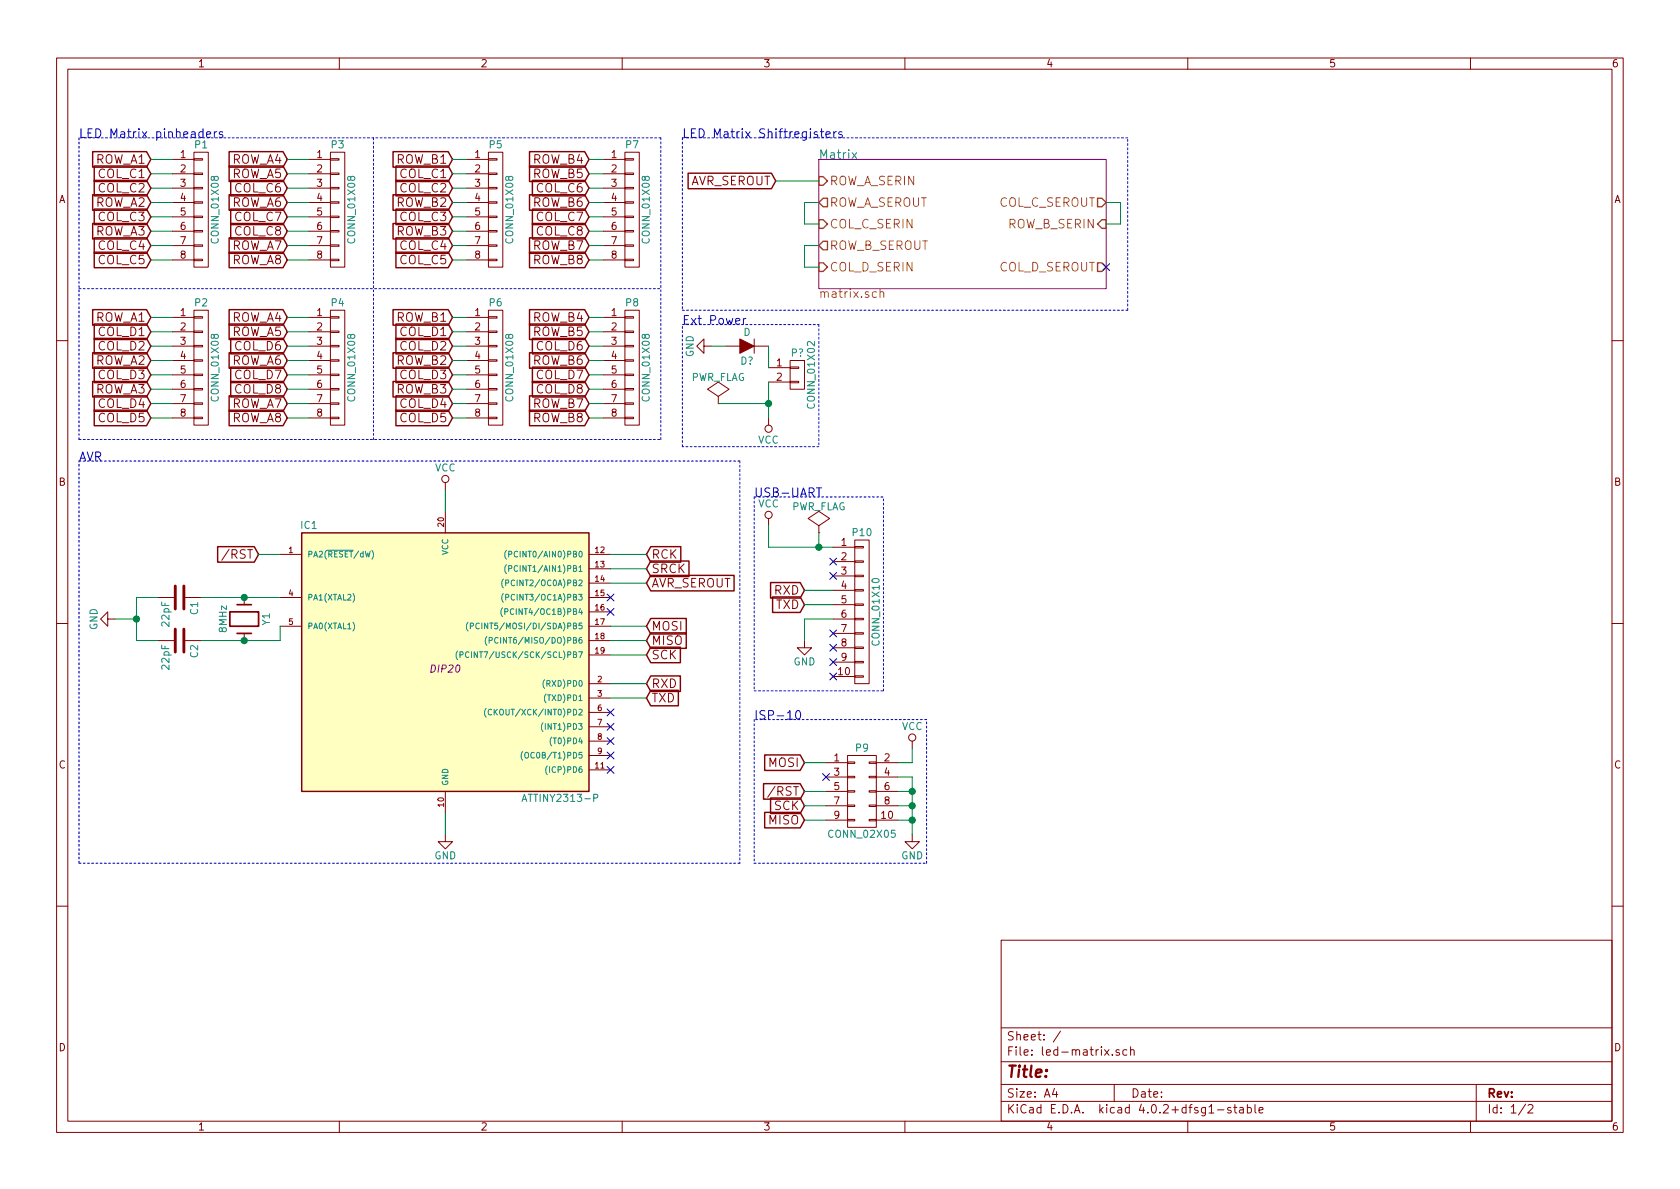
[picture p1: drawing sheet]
EESchema Schematic File Version 2
LIBS:power
LIBS:device
LIBS:transistors
LIBS:conn
LIBS:linear
LIBS:regul
LIBS:74xx
LIBS:cmos4000
LIBS:adc-dac
LIBS:memory
LIBS:xilinx
LIBS:microcontrollers
LIBS:dsp
LIBS:microchip
LIBS:analog_switches
LIBS:motorola
LIBS:texas
LIBS:intel
LIBS:audio
LIBS:interface
LIBS:digital-audio
LIBS:philips
LIBS:display
LIBS:cypress
LIBS:siliconi
LIBS:opto
LIBS:atmel
LIBS:contrib
LIBS:valves
LIBS:matrix-parts
LIBS:led-matrix-cache
EELAYER 25 0
EELAYER END
$Descr A4 11693 8268
encoding utf-8
Sheet 1 2
Title ""
Date ""
Rev ""
Comp ""
Comment1 ""
Comment2 ""
Comment3 ""
Comment4 ""
$EndDescr
$Comp
L CONN_01X08 P1
U 1 1
P 1400 1450
F 0 "P1" H 1400 1900 50  0000 C CNN
F 1 "CONN_01X08" V 1500 1450 50  0000 C CNN
F 2 "" H 1400 1450 50  0000 C CNN
F 3 "" H 1400 1450 50  0000 C CNN
	1    1400 1450
	1    0    0    -1  
$EndComp
$Comp
L CONN_01X08 P5
U 1 1
P 3450 1450
F 0 "P5" H 3450 1900 50  0000 C CNN
F 1 "CONN_01X08" V 3550 1450 50  0000 C CNN
F 2 "" H 3450 1450 50  0000 C CNN
F 3 "" H 3450 1450 50  0000 C CNN
	1    3450 1450
	1    0    0    -1  
$EndComp
$Comp
L CONN_01X08 P7
U 1 1
P 4400 1450
F 0 "P7" H 4400 1900 50  0000 C CNN
F 1 "CONN_01X08" V 4500 1450 50  0000 C CNN
F 2 "" H 4400 1450 50  0000 C CNN
F 3 "" H 4400 1450 50  0000 C CNN
	1    4400 1450
	1    0    0    -1  
$EndComp
$Comp
L CONN_01X08 P2
U 1 1
P 1400 2550
F 0 "P2" H 1400 3000 50  0000 C CNN
F 1 "CONN_01X08" V 1500 2550 50  0000 C CNN
F 2 "" H 1400 2550 50  0000 C CNN
F 3 "" H 1400 2550 50  0000 C CNN
	1    1400 2550
	1    0    0    -1  
$EndComp
$Comp
L CONN_01X08 P4
U 1 1
P 2350 2550
F 0 "P4" H 2350 3000 50  0000 C CNN
F 1 "CONN_01X08" V 2450 2550 50  0000 C CNN
F 2 "" H 2350 2550 50  0000 C CNN
F 3 "" H 2350 2550 50  0000 C CNN
	1    2350 2550
	1    0    0    -1  
$EndComp
$Comp
L CONN_01X08 P6
U 1 1
P 3450 2550
F 0 "P6" H 3450 3000 50  0000 C CNN
F 1 "CONN_01X08" V 3550 2550 50  0000 C CNN
F 2 "" H 3450 2550 50  0000 C CNN
F 3 "" H 3450 2550 50  0000 C CNN
	1    3450 2550
	1    0    0    -1  
$EndComp
$Comp
L CONN_01X08 P8
U 1 1
P 4400 2550
F 0 "P8" H 4400 3000 50  0000 C CNN
F 1 "CONN_01X08" V 4500 2550 50  0000 C CNN
F 2 "" H 4400 2550 50  0000 C CNN
F 3 "" H 4400 2550 50  0000 C CNN
	1    4400 2550
	1    0    0    -1  
$EndComp
$Comp
L CONN_01X08 P3
U 1 1
P 2350 1450
F 0 "P3" H 2350 1900 50  0000 C CNN
F 1 "CONN_01X08" V 2450 1450 50  0000 C CNN
F 2 "" H 2350 1450 50  0000 C CNN
F 3 "" H 2350 1450 50  0000 C CNN
	1    2350 1450
	1    0    0    -1  
$EndComp
Text GLabel 1050 1100 0    60   Input ~ 0
ROW_A1
Text GLabel 1050 2200 0    60   Input ~ 0
ROW_A1
Text GLabel 1050 1400 0    60   Input ~ 0
ROW_A2
Text GLabel 1050 2500 0    60   Input ~ 0
ROW_A2
Text GLabel 1050 1600 0    60   Input ~ 0
ROW_A3
Text GLabel 1050 2700 0    60   Input ~ 0
ROW_A3
Text GLabel 2000 1100 0    60   Input ~ 0
ROW_A4
Text GLabel 2000 1200 0    60   Input ~ 0
ROW_A5
Text GLabel 2000 1400 0    60   Input ~ 0
ROW_A6
Text GLabel 2000 1700 0    60   Input ~ 0
ROW_A7
Text GLabel 2000 2200 0    60   Input ~ 0
ROW_A4
Text GLabel 2000 2300 0    60   Input ~ 0
ROW_A5
Text GLabel 2000 2500 0    60   Input ~ 0
ROW_A6
Text GLabel 2000 2800 0    60   Input ~ 0
ROW_A7
Text GLabel 2000 2900 0    60   Input ~ 0
ROW_A8
Text GLabel 3150 1400 0    60   Input ~ 0
ROW_B2
Text GLabel 4100 1100 0    60   Input ~ 0
ROW_B4
Text GLabel 4100 1200 0    60   Input ~ 0
ROW_B5
Text GLabel 4100 1400 0    60   Input ~ 0
ROW_B6
Text GLabel 4100 1700 0    60   Input ~ 0
ROW_B7
Text GLabel 4100 1800 0    60   Input ~ 0
ROW_B8
Text GLabel 3150 2200 0    60   Input ~ 0
ROW_B1
Text GLabel 3150 2500 0    60   Input ~ 0
ROW_B2
Text GLabel 3150 2700 0    60   Input ~ 0
ROW_B3
Text GLabel 4100 2200 0    60   Input ~ 0
ROW_B4
Text GLabel 4100 2300 0    60   Input ~ 0
ROW_B5
Text GLabel 4100 2500 0    60   Input ~ 0
ROW_B6
Text GLabel 4100 2800 0    60   Input ~ 0
ROW_B7
Text GLabel 4100 2900 0    60   Input ~ 0
ROW_B8
Text GLabel 1050 1200 0    60   Input ~ 0
COL_C1
Text GLabel 1050 1300 0    60   Input ~ 0
COL_C2
Text GLabel 1050 1700 0    60   Input ~ 0
COL_C4
Text GLabel 1050 1800 0    60   Input ~ 0
COL_C5
Text GLabel 3150 1200 0    60   Input ~ 0
COL_C1
Text GLabel 3150 1300 0    60   Input ~ 0
COL_C2
Text GLabel 3150 1500 0    60   Input ~ 0
COL_C3
Text GLabel 2000 1300 0    60   Input ~ 0
COL_C6
Text GLabel 2000 1500 0    60   Input ~ 0
COL_C7
Text GLabel 2000 1600 0    60   Input ~ 0
COL_C8
Text GLabel 4100 1300 0    60   Input ~ 0
COL_C6
Text GLabel 4100 1500 0    60   Input ~ 0
COL_C7
Text GLabel 4100 1600 0    60   Input ~ 0
COL_C8
Text GLabel 1050 2300 0    60   Input ~ 0
COL_D1
Text GLabel 3150 2300 0    60   Input ~ 0
COL_D1
Text GLabel 1050 2400 0    60   Input ~ 0
COL_D2
Text GLabel 3150 2400 0    60   Input ~ 0
COL_D2
Text GLabel 1050 2600 0    60   Input ~ 0
COL_D3
Text GLabel 3150 2600 0    60   Input ~ 0
COL_D3
Text GLabel 1050 2800 0    60   Input ~ 0
COL_D4
Text GLabel 3150 2800 0    60   Input ~ 0
COL_D4
Text GLabel 1050 2900 0    60   Input ~ 0
COL_D5
Text GLabel 3150 2900 0    60   Input ~ 0
COL_D5
Text GLabel 2000 2400 0    60   Input ~ 0
COL_D6
Text GLabel 4100 2400 0    60   Input ~ 0
COL_D6
Text GLabel 2000 2600 0    60   Input ~ 0
COL_D7
Text GLabel 4100 2600 0    60   Input ~ 0
COL_D7
Text GLabel 2000 2700 0    60   Input ~ 0
COL_D8
Text GLabel 4100 2700 0    60   Input ~ 0
COL_D8
Text GLabel 2000 1800 0    60   Input ~ 0
ROW_A8
Text GLabel 3150 1100 0    60   Input ~ 0
ROW_B1
Text GLabel 3150 1600 0    60   Input ~ 0
ROW_B3
Text GLabel 1050 1500 0    60   Input ~ 0
COL_C3
Text GLabel 3150 1700 0    60   Input ~ 0
COL_C4
Text GLabel 3150 1800 0    60   Input ~ 0
COL_C5
Text Notes 550  950  0    60   ~ 0
LED Matrix pinheaders
$Sheet
S 5700 1100 2000 900 
U 572102EE
F0 "Matrix" 60
F1 "matrix.sch" 60
F2 "ROW_A_SERIN" I L 5700 1250 60 
F3 "ROW_A_SEROUT" O L 5700 1400 60 
F4 "ROW_B_SERIN" I R 7700 1550 60 
F5 "ROW_B_SEROUT" O L 5700 1700 60 
F6 "COL_C_SERIN" I L 5700 1550 60 
F7 "COL_C_SEROUT" O R 7700 1400 60 
F8 "COL_D_SERIN" I L 5700 1850 60 
F9 "COL_D_SEROUT" O R 7700 1850 60 
$EndSheet
$Comp
L ATTINY2313-P IC1
U 1 1
P 3100 4650
F 0 "IC1" H 2150 5650 50  0000 C CNN
F 1 "ATTINY2313-P" H 3900 3750 50  0000 C CNN
F 2 "DIP20" H 3100 4650 50  0000 C CIN
F 3 "" H 3100 4650 50  0000 C CNN
	1    3100 4650
	1    0    0    -1  
$EndComp
$Comp
L Crystal Y1
U 1 1
P 1700 4300
F 0 "Y1" H 1700 4450 50  0000 C CNN
F 1 "8MHz" H 1700 4150 50  0000 C CNN
F 2 "" H 1700 4300 50  0000 C CNN
F 3 "" H 1700 4300 50  0000 C CNN
	1    1700 4300
	0    1    1    0   
$EndComp
$Comp
L C C1
U 1 1
P 1250 4150
F 0 "C1" H 1275 4250 50  0000 L CNN
F 1 "22pF" H 1275 4050 50  0000 L CNN
F 2 "" H 1288 4000 50  0000 C CNN
F 3 "" H 1250 4150 50  0000 C CNN
	1    1250 4150
	0    1    1    0   
$EndComp
$Comp
L C C2
U 1 1
P 1250 4450
F 0 "C2" H 1275 4550 50  0000 L CNN
F 1 "22pF" H 1275 4350 50  0000 L CNN
F 2 "" H 1288 4300 50  0000 C CNN
F 3 "" H 1250 4450 50  0000 C CNN
	1    1250 4450
	0    1    1    0   
$EndComp
$Comp
L GND #PWR01
U 1 1
P 800 4300
F 0 "#PWR01" H 800 4050 50  0001 C CNN
F 1 "GND" H 800 4150 50  0000 C CNN
F 2 "" H 800 4300 50  0000 C CNN
F 3 "" H 800 4300 50  0000 C CNN
	1    800  4300
	0    1    1    0   
$EndComp
$Comp
L CONN_02X05 P9
U 1 1
P 6000 5500
F 0 "P9" H 6000 5800 50  0000 C CNN
F 1 "CONN_02X05" H 6000 5200 50  0000 C CNN
F 2 "" H 6000 4300 50  0000 C CNN
F 3 "" H 6000 4300 50  0000 C CNN
	1    6000 5500
	1    0    0    -1  
$EndComp
Wire Wire Line
	1050 1100 1200 1100
Wire Wire Line
	1050 2200 1200 2200
Wire Wire Line
	1050 1400 1200 1400
Wire Wire Line
	1050 2500 1200 2500
Wire Wire Line
	1050 1600 1200 1600
Wire Wire Line
	1050 2700 1200 2700
Wire Wire Line
	2000 1100 2150 1100
Wire Wire Line
	2000 1200 2150 1200
Wire Wire Line
	2000 1400 2150 1400
Wire Wire Line
	2000 1700 2150 1700
Wire Wire Line
	2000 1800 2150 1800
Wire Wire Line
	2000 2200 2150 2200
Wire Wire Line
	2000 2300 2150 2300
Wire Wire Line
	2000 2500 2150 2500
Wire Wire Line
	2000 2800 2150 2800
Wire Wire Line
	2000 2900 2150 2900
Wire Wire Line
	3150 1100 3250 1100
Wire Wire Line
	3150 1400 3250 1400
Wire Wire Line
	3150 1600 3250 1600
Wire Wire Line
	4100 1100 4200 1100
Wire Wire Line
	4100 1200 4200 1200
Wire Wire Line
	4100 1400 4200 1400
Wire Wire Line
	4100 1700 4200 1700
Wire Wire Line
	3150 2200 3250 2200
Wire Wire Line
	3150 2500 3250 2500
Wire Wire Line
	3150 2700 3250 2700
Wire Wire Line
	4100 2200 4200 2200
Wire Wire Line
	4100 2300 4200 2300
Wire Wire Line
	4100 2500 4200 2500
Wire Wire Line
	4100 2800 4200 2800
Wire Wire Line
	4100 2900 4200 2900
Wire Wire Line
	1050 1200 1200 1200
Wire Wire Line
	1050 1300 1200 1300
Wire Wire Line
	1050 1500 1200 1500
Wire Wire Line
	1050 1700 1200 1700
Wire Wire Line
	1050 1800 1200 1800
Wire Wire Line
	3150 1700 3250 1700
Wire Wire Line
	3150 1800 3250 1800
Wire Wire Line
	3150 1500 3250 1500
Wire Wire Line
	3150 1200 3250 1200
Wire Wire Line
	3150 1300 3250 1300
Wire Wire Line
	2000 1500 2150 1500
Wire Wire Line
	2000 1300 2150 1300
Wire Wire Line
	2000 1600 2150 1600
Wire Wire Line
	4100 1300 4200 1300
Wire Wire Line
	4100 1500 4200 1500
Wire Wire Line
	4100 1600 4200 1600
Wire Wire Line
	4100 1800 4200 1800
Wire Wire Line
	1050 2300 1200 2300
Wire Wire Line
	3150 2300 3250 2300
Wire Wire Line
	1050 2400 1200 2400
Wire Wire Line
	3150 2400 3250 2400
Wire Wire Line
	1050 2600 1200 2600
Wire Wire Line
	3150 2600 3250 2600
Wire Wire Line
	1050 2800 1200 2800
Wire Wire Line
	3150 2800 3250 2800
Wire Wire Line
	1050 2900 1200 2900
Wire Wire Line
	3150 2900 3250 2900
Wire Wire Line
	2000 2400 2150 2400
Wire Wire Line
	4100 2400 4200 2400
Wire Wire Line
	2000 2600 2150 2600
Wire Wire Line
	4100 2600 4200 2600
Wire Wire Line
	2000 2700 2150 2700
Wire Wire Line
	4100 2700 4200 2700
Wire Notes Line
	550  950  550  3050
Wire Notes Line
	550  3050 4600 3050
Wire Notes Line
	4600 3050 4600 950 
Wire Notes Line
	4600 950  550  950 
Wire Notes Line
	550  2000 4600 2000
Wire Notes Line
	2600 950  2600 3050
Wire Wire Line
	1100 4150 950  4150
Wire Wire Line
	1400 4150 1950 4150
Connection ~ 1700 4150
Wire Wire Line
	1950 4450 1950 4350
Wire Wire Line
	1400 4450 1950 4450
Wire Wire Line
	950  4150 950  4450
Wire Wire Line
	950  4450 1100 4450
Connection ~ 1700 4450
Wire Wire Line
	800  4300 950  4300
Connection ~ 950  4300
$Comp
L GND #PWR02
U 1 1
P 6350 5800
F 0 "#PWR02" H 6350 5550 50  0001 C CNN
F 1 "GND" H 6350 5650 50  0000 C CNN
F 2 "" H 6350 5800 50  0000 C CNN
F 3 "" H 6350 5800 50  0000 C CNN
	1    6350 5800
	1    0    0    -1  
$EndComp
Wire Wire Line
	6350 5400 6350 5800
Wire Wire Line
	6350 5400 6250 5400
Wire Wire Line
	6350 5500 6250 5500
Connection ~ 6350 5500
Wire Wire Line
	6350 5600 6250 5600
Connection ~ 6350 5600
Wire Wire Line
	6350 5700 6250 5700
Connection ~ 6350 5700
$Comp
L VCC #PWR03
U 1 1
P 6350 5200
F 0 "#PWR03" H 6350 5050 50  0001 C CNN
F 1 "VCC" H 6350 5350 50  0000 C CNN
F 2 "" H 6350 5200 50  0000 C CNN
F 3 "" H 6350 5200 50  0000 C CNN
	1    6350 5200
	1    0    0    -1  
$EndComp
Wire Wire Line
	6350 5200 6350 5300
Wire Wire Line
	6350 5300 6250 5300
Text GLabel 5600 5700 0    60   Input ~ 0
MISO
Wire Wire Line
	5600 5700 5750 5700
Text GLabel 5600 5300 0    60   Input ~ 0
MOSI
Wire Wire Line
	5600 5300 5750 5300
NoConn ~ 5750 5400
Text GLabel 5600 5500 0    60   Input ~ 0
/RST
Wire Wire Line
	5600 5500 5750 5500
Text GLabel 5600 5600 0    60   Input ~ 0
SCK
Wire Wire Line
	5600 5600 5750 5600
Text GLabel 4500 4350 2    60   Input ~ 0
MOSI
Text GLabel 4500 4450 2    60   Input ~ 0
MISO
Text GLabel 4500 4550 2    60   Input ~ 0
SCK
Wire Wire Line
	4500 4550 4250 4550
Wire Wire Line
	4500 4450 4250 4450
Wire Wire Line
	4500 4350 4250 4350
Text GLabel 1800 3850 0    60   Input ~ 0
/RST
Wire Wire Line
	1800 3850 1950 3850
$Comp
L CONN_01X10 P10
U 1 1
P 6000 4250
F 0 "P10" H 6000 4800 50  0000 C CNN
F 1 "CONN_01X10" V 6100 4250 50  0000 C CNN
F 2 "" H 6000 4250 50  0000 C CNN
F 3 "" H 6000 4250 50  0000 C CNN
	1    6000 4250
	1    0    0    -1  
$EndComp
$Comp
L VCC #PWR04
U 1 1
P 5350 3650
F 0 "#PWR04" H 5350 3500 50  0001 C CNN
F 1 "VCC" H 5350 3800 50  0000 C CNN
F 2 "" H 5350 3650 50  0000 C CNN
F 3 "" H 5350 3650 50  0000 C CNN
	1    5350 3650
	1    0    0    -1  
$EndComp
Wire Wire Line
	5350 3650 5350 3800
Wire Wire Line
	5350 3800 5800 3800
NoConn ~ 5800 3900
NoConn ~ 5800 4000
NoConn ~ 5800 4400
NoConn ~ 5800 4500
NoConn ~ 5800 4600
NoConn ~ 5800 4700
$Comp
L GND #PWR05
U 1 1
P 5600 4450
F 0 "#PWR05" H 5600 4200 50  0001 C CNN
F 1 "GND" H 5600 4300 50  0000 C CNN
F 2 "" H 5600 4450 50  0000 C CNN
F 3 "" H 5600 4450 50  0000 C CNN
	1    5600 4450
	1    0    0    -1  
$EndComp
Wire Wire Line
	5600 4450 5600 4300
Wire Wire Line
	5600 4300 5800 4300
Text GLabel 5600 4100 0    60   Input ~ 0
RXD
Text GLabel 5600 4200 0    60   Input ~ 0
TXD
Wire Wire Line
	5600 4100 5800 4100
Wire Wire Line
	5600 4200 5800 4200
$Comp
L PWR_FLAG #FLG06
U 1 1
P 5700 3700
F 0 "#FLG06" H 5700 3795 50  0001 C CNN
F 1 "PWR_FLAG" H 5700 3880 50  0000 C CNN
F 2 "" H 5700 3700 50  0000 C CNN
F 3 "" H 5700 3700 50  0000 C CNN
	1    5700 3700
	1    0    0    -1  
$EndComp
Wire Wire Line
	5700 3700 5700 3800
Connection ~ 5700 3800
Text GLabel 4500 4750 2    60   Input ~ 0
RXD
Wire Wire Line
	4500 4750 4250 4750
Text GLabel 4500 4850 2    60   Input ~ 0
TXD
Wire Wire Line
	4500 4850 4250 4850
$Comp
L GND #PWR07
U 1 1
P 3100 5800
F 0 "#PWR07" H 3100 5550 50  0001 C CNN
F 1 "GND" H 3100 5650 50  0000 C CNN
F 2 "" H 3100 5800 50  0000 C CNN
F 3 "" H 3100 5800 50  0000 C CNN
	1    3100 5800
	1    0    0    -1  
$EndComp
Wire Wire Line
	3100 5650 3100 5800
$Comp
L VCC #PWR08
U 1 1
P 3100 3400
F 0 "#PWR08" H 3100 3250 50  0001 C CNN
F 1 "VCC" H 3100 3550 50  0000 C CNN
F 2 "" H 3100 3400 50  0000 C CNN
F 3 "" H 3100 3400 50  0000 C CNN
	1    3100 3400
	1    0    0    -1  
$EndComp
Wire Wire Line
	3100 3400 3100 3550
Wire Notes Line
	6450 5000 5250 5000
Wire Notes Line
	5250 5000 5250 6000
Wire Notes Line
	5250 6000 6450 6000
Wire Notes Line
	6450 6000 6450 5000
Text Notes 5250 5000 0    60   ~ 0
ISP-10
Wire Notes Line
	5250 3450 6150 3450
Wire Notes Line
	5250 3450 5250 4800
Wire Notes Line
	5250 4800 6150 4800
Wire Notes Line
	6150 4800 6150 3450
Text Notes 5250 3450 0    60   ~ 0
USB-UART
Text GLabel 4500 4050 2    60   Input ~ 0
AVR_SEROUT
Wire Wire Line
	4500 4050 4250 4050
Text GLabel 4500 3850 2    60   Input ~ 0
RCK
Text GLabel 4500 3950 2    60   Input ~ 0
SRCK
Wire Wire Line
	4250 3950 4500 3950
Wire Wire Line
	4250 3850 4500 3850
NoConn ~ 4250 5350
NoConn ~ 4250 5250
NoConn ~ 4250 5150
NoConn ~ 4250 5050
NoConn ~ 4250 4950
NoConn ~ 4250 4250
NoConn ~ 4250 4150
Text GLabel 5400 1250 0    60   Input ~ 0
AVR_SEROUT
Wire Wire Line
	5400 1250 5700 1250
Wire Wire Line
	5700 1400 5600 1400
Wire Wire Line
	5600 1400 5600 1550
Wire Wire Line
	5600 1550 5700 1550
Wire Wire Line
	5700 1700 5600 1700
Wire Wire Line
	5600 1700 5600 1850
Wire Wire Line
	5600 1850 5700 1850
NoConn ~ 7700 1850
Wire Notes Line
	550  3200 5150 3200
Wire Notes Line
	5150 3200 5150 6000
Wire Notes Line
	5150 6000 550  6000
Wire Notes Line
	550  6000 550  3200
Text Notes 550  3200 0    60   ~ 0
AVR
Wire Wire Line
	7700 1400 7800 1400
Wire Wire Line
	7800 1400 7800 1550
Wire Wire Line
	7800 1550 7700 1550
Wire Notes Line
	4750 950  4750 2150
Wire Notes Line
	4750 2150 7850 2150
Wire Notes Line
	7850 2150 7850 950 
Wire Notes Line
	7850 950  4750 950 
Text Notes 4750 950  0    60   ~ 0
LED Matrix Shiftregisters
$Comp
L CONN_01X02 P?
U 1 1
P 5550 2600
F 0 "P?" H 5550 2750 50  0000 C CNN
F 1 "CONN_01X02" V 5650 2600 50  0000 C CNN
F 2 "" H 5550 2600 50  0000 C CNN
F 3 "" H 5550 2600 50  0000 C CNN
	1    5550 2600
	1    0    0    -1  
$EndComp
$Comp
L VCC #PWR?
U 1 1
P 5350 2900
F 0 "#PWR?" H 5350 2750 50  0001 C CNN
F 1 "VCC" H 5350 3050 50  0000 C CNN
F 2 "" H 5350 2900 50  0000 C CNN
F 3 "" H 5350 2900 50  0000 C CNN
	1    5350 2900
	-1   0    0    1   
$EndComp
Wire Wire Line
	5350 2650 5350 2900
$Comp
L PWR_FLAG #FLG?
U 1 1
P 5000 2800
F 0 "#FLG?" H 5000 2895 50  0001 C CNN
F 1 "PWR_FLAG" H 5000 2980 50  0000 C CNN
F 2 "" H 5000 2800 50  0000 C CNN
F 3 "" H 5000 2800 50  0000 C CNN
	1    5000 2800
	1    0    0    -1  
$EndComp
Wire Wire Line
	5000 2800 5350 2800
Connection ~ 5350 2800
$Comp
L D D?
U 1 1
P 5200 2400
F 0 "D?" H 5200 2500 50  0000 C CNN
F 1 "D" H 5200 2300 50  0000 C CNN
F 2 "" H 5200 2400 50  0000 C CNN
F 3 "" H 5200 2400 50  0000 C CNN
	1    5200 2400
	-1   0    0    1   
$EndComp
$Comp
L GND #PWR?
U 1 1
P 4950 2400
F 0 "#PWR?" H 4950 2150 50  0001 C CNN
F 1 "GND" H 4950 2250 50  0000 C CNN
F 2 "" H 4950 2400 50  0000 C CNN
F 3 "" H 4950 2400 50  0000 C CNN
	1    4950 2400
	0    1    1    0   
$EndComp
Wire Wire Line
	4950 2400 5050 2400
Wire Wire Line
	5350 2400 5350 2550
Wire Notes Line
	4750 2250 5700 2250
Wire Notes Line
	5700 2250 5700 3100
Wire Notes Line
	5700 3100 4750 3100
Wire Notes Line
	4750 3100 4750 2250
Text Notes 4750 2250 0    60   ~ 0
Ext Power
$EndSCHEMATC
